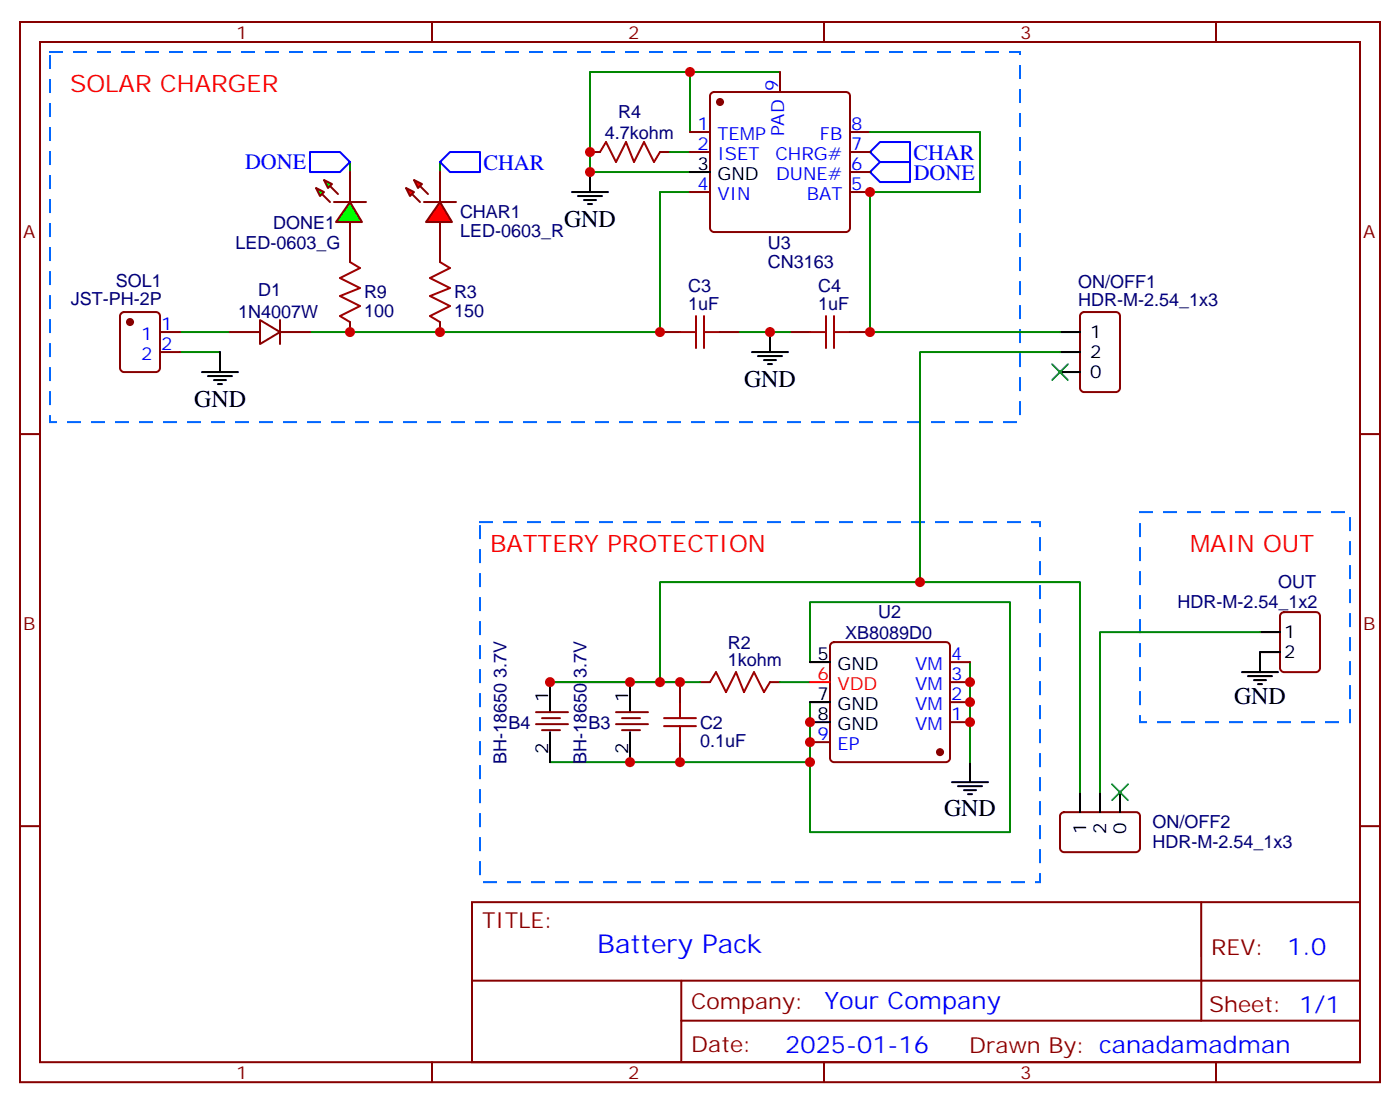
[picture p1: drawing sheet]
<svg xmlns="http://www.w3.org/2000/svg" width="247mm" height="195mm" viewBox="0 0 247 195" stroke-linecap="round" stroke-linejoin="round" font-family="sans-serif">
<g fill="none" stroke="#870000" stroke-width=".35">
<path d="M3.5 3.9h239.9v187h-239.9zM7.1 7.4h232.8v179.9h-232.8zM76.2 3.9v3.5M145.3 3.9v3.5M214.5 3.9v3.5M104.1 26.8h1.7M116.4 26.8h1.8M21.4 55.2l.5-.2h5.6a.71 .71 0 0 1 .7 .7v9.2a.76 .76 0 0 1-.7 .7h-5.6a.76 .76 0 0 1-.7-.7v-9.2zM28.2 58.6h3.5M40.6 58.6h5.3M45.9 56.4l3.5 2.2-3.5 2.1zM49.4 58.6h5.3"/>
<path d="M49.4 56.4v4.3M61.7 44.5v1.7M61.7 56.8v1.8M77.6 44.5v1.7M77.6 56.8v1.8M116.4 58.6h3.5M127 58.6h3.5M139.3 58.6h3.6M149.9 58.6h3.6M3.5 76.6h3.6M28.2 62.1h3.5M239.9 76.6h3.5"/>
<path d="M146.6 113.4l.5-.2h19.8a.71 .71 0 0 1 .7 .7v19.8a.76 .76 0 0 1-.7 .7h-19.8a.76 .76 0 0 1-.7-.7v-19.8zM167.6 116.8h3.5M226 108.2l.5-.2h5.6a.71 .71 0 0 1 .7 .7v9.1a.76 .76 0 0 1-.7 .7h-5.6a.76 .76 0 0 1-.7-.7v-9.1zM94.5 127.7h5.7M94.5 125.6h5.7M95.6 128.8h3.2M95.6 126.6h3.2M108.7 127.7h5.6M108.7 125.6h5.6M109.7 128.8h3.2M109.7 126.6h3.2M119.9 120.3v3.5"/>
<path d="M119.9 130.9v3.5M123.5 120.3h1.7M135.8 120.3h1.8M142.9 130.9h3.5M167.6 120.3h3.5M167.6 127.4h3.5M167.6 123.8h3.5M3.5 145.7h3.6M83.3 159.1h156.6v28.2h-156.6zM211.9 159.1v20.9M239.9 145.7h3.5M83.3 172.9h156.5"/>
<path d="M120.2 172.9v14.2M76.2 187.3v3.6M120.2 180h119.6M145.3 187.3v3.6M214.5 187.3v3.6"/>
</g>
<g fill="none" stroke="#000" stroke-width=".35">
<path d="M100.9 33.9h6.3M102 34.6h4.2M103 35.3h2.1M103.7 36h.7M104.1 30.3v3.6M135.8 58.6v3.5M35.6 65.6h6.4M36.7 66.3h4.2M37.7 67h2.2M38.5 67.7h.7M38.8 62.1v3.5M132.6 62.1h6.4"/>
<path d="M133.7 62.8h4.2M134.8 63.5h2.1M135.5 64.2h.7M142.9 116.8h3.5M219.1 118.5h6.3M220.1 119.2h4.3M221.2 119.9h2.1M222.2 111.5h3.6M225.8 115h-3.6v3.5M97 120.3v5.3M97 129.1v5.3M111.1 120.3v5.3"/>
<path d="M111.1 129.1v5.3M142.9 123.8h3.5M142.9 127.4h3.5M167.9 137.9h6.4M169 138.6h4.2M170 139.3h2.2M171.1 134.4v3.5M221.9 120.7h.7M170.7 140.1h.7"/>
</g>
<path d="M8.8 9.2h171.1v65.2h-171.1zM84.7 92.1h98.7v63.5h-98.7zM201.1 90.3h37v37.1h-37z" fill="none" stroke="#06f" stroke-width=".35" stroke-dasharray="2.1 2.1"/>
<g fill="none" stroke="#008700" stroke-width=".35">
<path d="M121.7 12.7h-17.6v17.6h17.6M137.6 12.7h-15.9v10.6M61.7 28.6v1.7M77.6 28.6v1.7M118.2 26.8h3.5M121.7 33.9h-5.3v24.7h-61.7M31.7 58.6h8.9M130.5 58.6h8.8M31.7 62.1h7.1M142.9 116.8v-10.6h35.3v40.6h-35.3v-12.4M171.1 116.8v17.6M97 120.3h26.5"/>
<path d="M137.6 120.3h5.3M142.9 123.8v10.6h-45.9"/>
</g>
<g fill="none" stroke="#a10000" stroke-width=".35">
<path d="M105.8 26.8l1.1-1.8 1.8 3.6 1.7-3.6 1.4 3.6 1.8-3.6 1.8 3.6 1-1.8M61.7 46.2l1.8 1.1-3.5 1.7 3.5 1.8-3.5 1.4 3.5 1.8-3.5 1.7 1.7 1.1M77.6 46.2l1.8 1.1-3.6 1.7 3.6 1.8-3.6 1.4 3.6 1.8-3.6 1.7 1.8 1.1M119.9 58.6h2.9M122.8 55.7v5.7M124.2 58.6h2.8M124.2 55.7v5.7M142.9 58.6h2.8M145.7 55.7v5.7M147.1 58.6h2.8M147.1 55.7v5.7M117.1 128.1h5.7"/>
<path d="M117.1 126.6h5.7M119.9 123.8v2.8M119.9 128.1v2.8M125.2 120.3l1.1-1.8 1.8 3.6 1.7-3.6 1.4 3.6 1.8-3.6 1.8 3.6 1-1.8"/>
</g>
<g fill="#870000" stroke="#870000" stroke-width=".35">
<circle cx="165.8" cy="132.6" r=".53"/>
<circle cx="22.9" cy="56.8" r=".53"/>
</g>
<path d="M142.9 120.3h3.5" fill="none" stroke="#f00" stroke-width=".35"/>
<path d="M54.7 26.8h5.3l1.7 1.8-1.7 1.7h-5.3zM77.6 28.6l1.8-1.8h5.3v3.5h-5.3zM153.5 30.3l1.7-1.7h5.3v3.5h-5.3zM153.5 26.8l1.7-1.8h5.3v3.6h-5.3z" fill="none" stroke="#00f" stroke-width=".35"/>
<g fill="#f00" stroke="#870000" stroke-width=".35">
<path d="M77.6 35.6l2.1 3.6h-4.6z"/>
<path d="M74.8 35.6h5.6z"/>
</g>
<g fill="#870000" stroke="#870000" stroke-width=".35">
<path d="M72.7 34.2l1.4 1.4z"/>
<path d="M74.1 32.8l1.4 1.4z"/>
</g>
<g fill="#f00" stroke="#870000" stroke-width=".35">
<path d="M71.6 33.2l1.4 .7-.7 .7z"/>
<path d="M73 31.8l1.4 .7-.7 .7z"/>
</g>
<path d="M61.7 30.3v5.3M61.7 39.2v5.3M77.6 30.3v5.3M77.6 39.2v5.3" fill="none" stroke="#870000" stroke-width=".35"/>
<g fill="#0f0" stroke="#870000" stroke-width=".35">
<path d="M57.1 31.8l1.5 .7-.7 .7z"/>
<path d="M55.7 33.2l1.4 .7-.7 .7z"/>
</g>
<g fill="#870000" stroke="#870000" stroke-width=".35">
<path d="M58.2 32.8l1.4 1.4z"/>
<path d="M56.8 34.2l1.4 1.4z"/>
</g>
<path d="M58.9 35.6h5.7z" fill="#f00" stroke="#870000" stroke-width=".35"/>
<path d="M61.7 35.6l2.2 3.6h-4.6z" fill="#0f0" stroke="#870000" stroke-width=".35"/>
<path d="M125.5 16.4l.4-.2h23.3a.71 .71 0 0 1 .7 .7v23.3a.76 .76 0 0 1-.7 .7h-23.3a.76 .76 0 0 1-.7-.7v-23.3zM137.6 12.7v3.5M121.7 23.3h3.5M121.7 26.8h3.5M121.7 33.9h3.5M149.9 23.3h3.6M149.9 26.8h3.6M149.9 33.9h3.6M149.9 30.3h3.6M190.7 55.2l.5-.2h5.6a.71 .71 0 0 1 .8 .7v12.7a.76 .76 0 0 1-.8 .7h-5.6a.76 .76 0 0 1-.7-.7v-12.7zM187.2 143.4l.5-.2h12.7a.71 .71 0 0 1 .7 .7v5.7a.76 .76 0 0 1-.7 .7h-12.7a.76 .76 0 0 1-.7-.7v-5.7z" fill="none" stroke="#870000" stroke-width=".35"/>
<circle cx="127" cy="18" r=".53" fill="#870000" stroke="#870000" stroke-width=".35"/>
<path d="M121.7 30.3h3.5M187 58.6h3.5M187 65.6h3.5M187 62.1h3.5M190.5 139.7v3.5M194 139.7v3.5M197.6 139.7v3.5" fill="none" stroke="#000" stroke-width=".35"/>
<path d="M153.5 23.3h19.4v10.6h-19.4v24.7h33.5M187 62.1h-24.7v40.6h-45.9v17.6M162.3 102.7h28.2v37M222.2 111.5h-28.2v28.2" fill="none" stroke="#008700" stroke-width=".35"/>
<path d="M185.6 64.2l2.8 2.8M188.4 64.2l-2.8 2.8M196.1 138.3l2.9 2.8M199 138.3l-2.9 2.8" fill="none" stroke="#3c3" stroke-width=".35"/>
<g fill="#c00">
<circle cx="142.9" cy="134.4" r=".88"/>
<circle cx="119.9" cy="134.4" r=".88"/>
<circle cx="142.9" cy="130.9" r=".88"/>
<circle cx="142.9" cy="127.4" r=".88"/>
<circle cx="97" cy="120.3" r=".88"/>
<circle cx="111.1" cy="120.3" r=".88"/>
<circle cx="111.1" cy="134.4" r=".88"/>
<circle cx="119.9" cy="120.3" r=".88"/>
<circle cx="171.1" cy="127.4" r=".88"/>
<circle cx="171.1" cy="123.8" r=".88"/>
<circle cx="171.1" cy="120.3" r=".88"/>
<circle cx="104.1" cy="26.8" r=".88"/>
<circle cx="104.1" cy="30.3" r=".88"/>
<circle cx="77.6" cy="58.6" r=".88"/>
<circle cx="121.7" cy="12.7" r=".88"/>
<circle cx="116.4" cy="58.6" r=".88"/>
<circle cx="61.7" cy="58.6" r=".88"/>
<circle cx="135.8" cy="58.6" r=".88"/>
<circle cx="153.5" cy="33.9" r=".88"/>
<circle cx="153.5" cy="58.6" r=".88"/>
<circle cx="116.4" cy="120.3" r=".88"/>
<circle cx="162.3" cy="102.7" r=".88"/>
</g>
<text font-size="4.6" fill="#00f" x="105.3" y="168.1">Battery Pack</text>
<g font-size="4.2" fill="#f00">
<text x="12.3" y="16.2">SOLAR CHARGER</text>
<text x="86.4" y="97.4">BATTERY PROTECTION</text>
<text x="209.9" y="97.4">MAIN OUT</text>
</g>
<g font-size="4.2">
<text x="99.5" y="39.9">GND</text>
<text x="34.2" y="71.7">GND</text>
<text x="131.2" y="68.2">GND</text>
<text x="217.7" y="124.2">GND</text>
<text x="166.5" y="143.9">GND</text>
</g>
<g font-size="4.2" fill="#00f">
<text x="227.1" y="168.4">1.0</text>
<text x="145.4" y="177.9">Your Company</text>
<text x="138.5" y="185.7">2025-01-16</text>
</g>
<g font-size="3.9" fill="#00f">
<text x="43.2" y="29.8">DONE</text>
<text x="85.3" y="29.9">CHAR</text>
<text x="161.1" y="28.2">CHAR</text>
<text x="161.2" y="31.7">DONE</text>
</g>
<g font-size="3.9" fill="#800">
<text x="85" y="163.7">TITLE:</text>
<text x="213.6" y="168.4">REV:</text>
<text x="121.9" y="177.9">Company:</text>
<text x="213.3" y="178.5">Sheet: 1/1</text>
<text x="121.9" y="185.6">Date:</text>
<text x="171" y="185.6">Drawn By: canadamadman</text>
</g>
<g font-size="3.2" fill="#800">
<text x="41.6" y="6.9">1</text>
<text x="110.8" y="6.9">2</text>
<text x="179.9" y="6.9">3</text>
<text x="4.1" y="42">A</text>
<text x="240.4" y="42">A</text>
<text x="4.1" y="111.1">B</text>
<text x="240.4" y="111.1">B</text>
<text x="41.6" y="190.3">1</text>
<text x="110.8" y="190.3">2</text>
<text x="179.9" y="190.3">3</text>
</g>
<g font-size="3.2" fill="#00f">
<text x="137.2" y="16.1" transform="rotate(-90 137.2 16.1)">9</text>
<text x="123" y="22.9">1</text>
<text x="150.1" y="22.9">8</text>
<text x="123" y="26.5">2</text>
<text x="126.5" y="24.7">TEMP</text>
<text x="126.5" y="28.2">ISET</text>
<text x="136.8" y="28.2">CHRG#</text>
<text x="138.3" y="24.1" transform="rotate(-90 138.3 24.1)">PAD</text>
<text x="144.6" y="24.7">FB</text>
<text x="150.1" y="30">6</text>
<text x="150.1" y="26.5">7</text>
<text x="123" y="33.5">4</text>
<text x="126.5" y="35.3">VIN</text>
<text x="136.9" y="31.8">DUNE#</text>
<text x="142.3" y="35.3">BAT</text>
<text x="150.1" y="33.5">5</text>
<text x="24.9" y="60">1</text>
<text x="28.4" y="58.2">1</text>
<text x="24.9" y="63.5">2</text>
<text x="28.4" y="61.7">2</text>
<text x="161.4" y="118.2">VM</text>
<text x="167.7" y="119.9">3</text>
<text x="167.7" y="116.4">4</text>
<text x="161.4" y="125.2">VM</text>
<text x="161.4" y="121.7">VM</text>
<text x="167.7" y="123.5">2</text>
<text x="144.2" y="130.5">9</text>
<text x="161.4" y="128.8">VM</text>
<text x="167.7" y="127">1</text>
<text x="147.7" y="132.3">EP</text>
</g>
<g font-size="3.2" fill="#000080">
<text x="109" y="20.9">R4</text>
<text x="106.7" y="24.4">4.7kohm</text>
<text x="48.2" y="40.3">DONE1</text>
<text x="81.1" y="41.8">LED-0603_R</text>
<text x="81.1" y="38.5">CHAR1</text>
<text x="41.5" y="43.9">LED-0603_G</text>
<text x="135.4" y="47.2">CN3163</text>
<text x="135.4" y="43.9">U3</text>
<text x="12.5" y="53.8">JST-PH-2P</text>
<text x="20.4" y="50.6">SOL1</text>
<text x="45.5" y="52.2">D1</text>
<text x="64.2" y="52.6">R9</text>
<text x="80.1" y="52.6">R3</text>
<text x="121.4" y="51.6">C3</text>
<text x="144.3" y="51.6">C4</text>
<text x="190.2" y="54">HDR-M-2.54_1x3</text>
<text x="190.2" y="50.8">ON/OFF1</text>
<text x="42" y="56.2">1N4007W</text>
<text x="64.2" y="55.9">100</text>
<text x="80.1" y="55.9">150</text>
<text x="121.4" y="54.7">1uF</text>
<text x="144.3" y="54.7">1uF</text>
<text x="207.7" y="107.2">HDR-M-2.54_1x2</text>
<text x="225.4" y="103.7">OUT</text>
<text x="149.1" y="112.7">XB8089D0</text>
<text x="154.9" y="109">U2</text>
<text x="128.4" y="117.5">1kohm</text>
<text x="128.4" y="114.5">R2</text>
<text x="89.7" y="128.5">B4</text>
<text x="103.8" y="128.5">B3</text>
<text x="123.5" y="131.7">0.1uF</text>
<text x="123.5" y="128.5">C2</text>
<text x="89.3" y="134.8" transform="rotate(-90 89.3 134.8)">BH-18650 3.7V</text>
<text x="103.5" y="134.8" transform="rotate(-90 103.5 134.8)">BH-18650 3.7V</text>
<text x="203.3" y="146.1">ON/OFF2</text>
<text x="203.3" y="149.6">HDR-M-2.54_1x3</text>
</g>
<g font-size="3.2">
<text x="123" y="30">3</text>
<text x="126.5" y="31.8">GND</text>
<text x="192.3" y="59.6">1</text>
<text x="192.3" y="63.1">2</text>
<text x="192.3" y="66.7">0</text>
<text x="226.5" y="112.5">1</text>
<text x="144.2" y="116.4">5</text>
<text x="147.7" y="118.2">GND</text>
<text x="226.5" y="116.1">2</text>
<text x="96.7" y="123.8" transform="rotate(-90 96.7 123.8)">1</text>
<text x="110.8" y="123.8" transform="rotate(-90 110.8 123.8)">1</text>
<text x="144.2" y="123.5">7</text>
<text x="147.7" y="125.2">GND</text>
<text x="144.2" y="127">8</text>
<text x="147.7" y="128.8">GND</text>
<text x="96.7" y="132.9" transform="rotate(-90 96.7 132.9)">2</text>
<text x="110.8" y="132.9" transform="rotate(-90 110.8 132.9)">2</text>
<text x="191.6" y="147" transform="rotate(-90 191.6 147)">1</text>
<text x="195.1" y="147" transform="rotate(-90 195.1 147)">2</text>
<text x="198.6" y="147" transform="rotate(-90 198.6 147)">0</text>
</g>
<g font-size="3.2" fill="#f00">
<text x="144.2" y="119.9">6</text>
<text x="147.7" y="121.7">VDD</text>
</g>
</svg>
